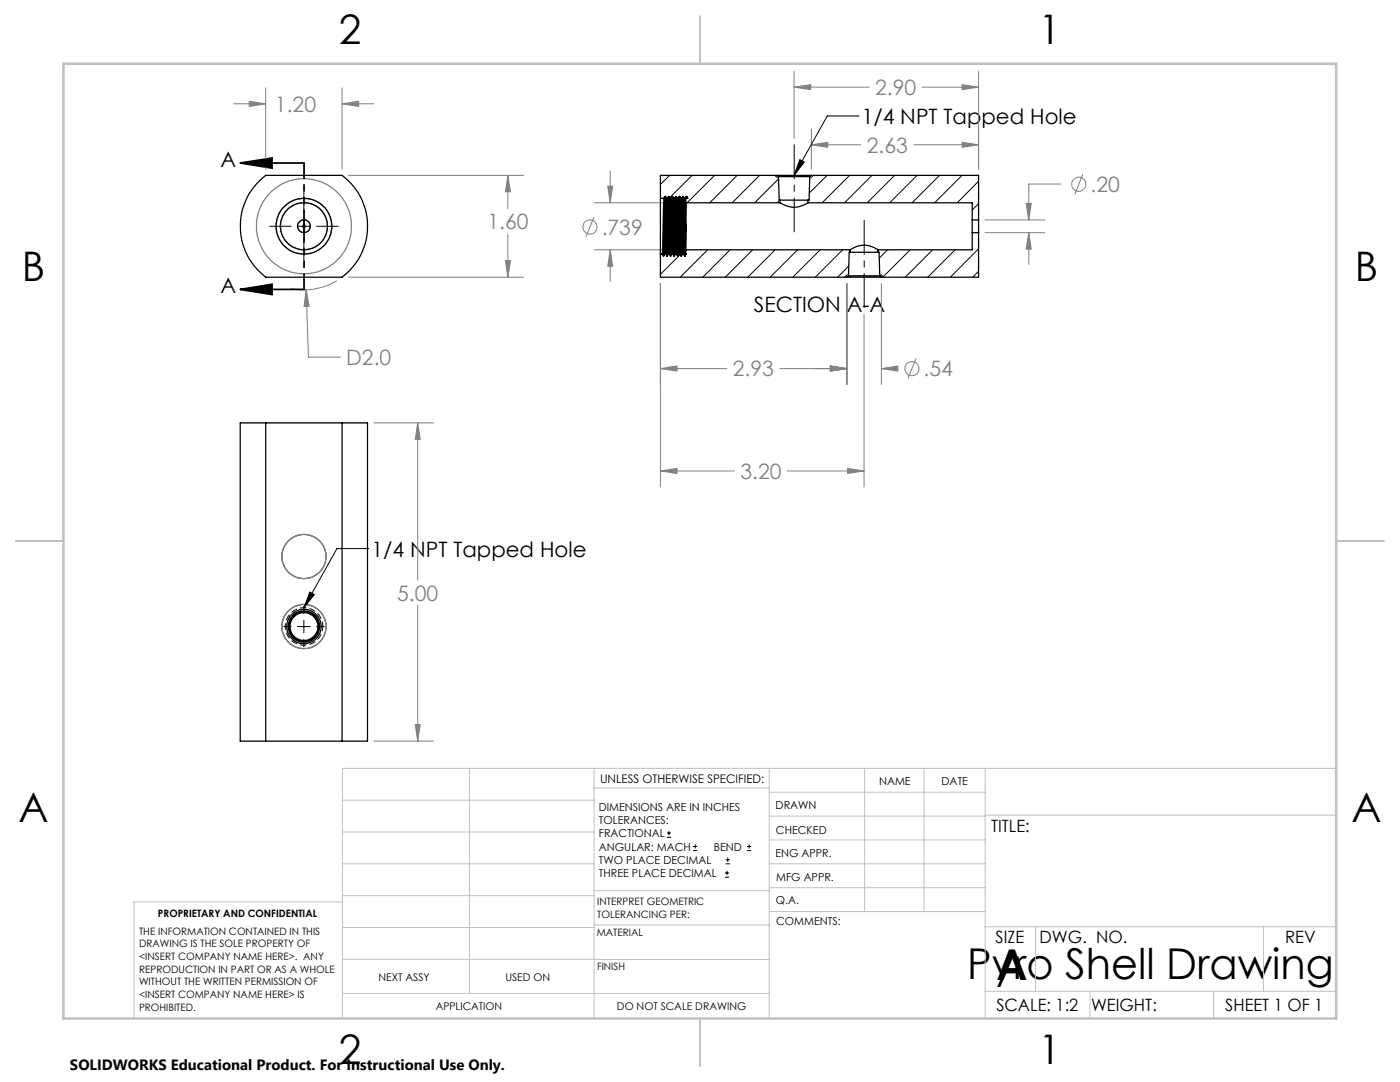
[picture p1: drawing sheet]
<svg xmlns="http://www.w3.org/2000/svg" width="279mm" height="216mm" viewBox="0 0 279 216" stroke-linecap="round" stroke-linejoin="round" font-family="sans-serif">
<g fill="none" stroke="#808080" stroke-width=".2">
<path d="M53 17.5v16.2M68.3 17.5v16.2M158.5 17.4l3.3-.5v1zM158.5 14.2v13.4M158.5 17.4h15M184 17.4h11.3M192 16.9l3.3 .5-3.3 .5zM195.3 14.2v19.5M46.7 20.7h6.3M49.7 20.2l3.3 .5-3.3 .5zM68.3 20.7h6.3M68.3 20.7l3.3-.5v1z"/>
<path d="M69.5 35h35M101.4 35l.5 3.3h-1zM101.4 35v6.6M121.3 37.1h1l-.5 3.4zM121.8 34.1v6.4M161.9 28.9l3.3-.5v1zM161.9 25.7v8M161.9 28.9h9.9M182.4 28.9h12.9M192 28.4l3.3 .5-3.3 .5zM211.7 36.7h-6.4v7.2M216.1 34.7l-1.6 4.1"/>
<path d="M60.1 45.2h1.1M60.3 44.8l.7 .7M60.6 44.6v1M61 44.8l-.7 .7M61.1 57.8l.5 13.5h6.3M61.1 57.8l.6 3.3h-1zM67.2 56a13.1 13.1 0 0 1-9.2 1.6M69.5 55.3h35M100.9 52h1l-.5 3.3zM101.4 46.7v8.6M118.5 43.3l-1.6 4M118.6 40.5h17"/>
<path d="M118.6 49.8h17M121.8 49.8v6.4M121.8 49.8l.5 3.3h-1zM131.8 56.6v40.6M169 56.6v20.1M175.9 56.6v20.1M196.6 43.9h11.9M196.6 46.4h11.9M204.8 40.6h1l-.5 3.3zM205.3 46.4v6.4M205.3 46.4l.5 3.3h-1zM131.8 73.6l3.3-.6v1z"/>
<path d="M131.8 73.6h13.3M155.6 73.6h13.4M165.7 73l3.3 .6-3.3 .4zM172.4 62.7v34.5M175.9 73.6l3.3-.6v1zM175.9 73.6h2.5M182.8 71.5l-1.6 4.1M74.6 84.4h11.9M83.4 84.4v31.3M83.4 84.4l.5 3.3h-1zM131.8 94l3.3-.5v1zM131.8 94h14.8"/>
<path d="M157.1 94h15.3M169.2 93.5l3.2 .5-3.2 .5zM83.4 120.8v27.1M74.6 147.9h11.9M82.9 144.6h1l-.5 3.3z"/>
<circle cx="215.3" cy="36.7" r="1.42"/>
<circle cx="117.7" cy="45.3" r="1.41"/>
<circle cx="182" cy="73.6" r="1.41"/>
</g>
<g fill="none" stroke="#000" stroke-width=".2">
<path d="M60.6 38.3v4.3M159.6 31.9l.9 .4-2 2.7zM171.4 23.1h-6.3l-6.6 11.9M53.8 45.2h4.3M59.4 45.2h2.5M60.6 43.9v2.5M60.6 47.7v4.3M63.2 45.2h4.3M61.8 118.1l.9 .5-2.1 2.7zM73.6 109.5h-6.4l-6.6 11.8M56.6 125h1.5M59.4 125h2.5"/>
<path d="M60.6 121v1.5M60.6 123.8v2.5M60.6 127.6v1.5M63.2 125h1.5M133.1 167.1h.8M133.1 166.2h.8M133.5 165.8v.9M138.3 169.7h.8M138.3 168.9h.8M138.7 168.5v.8M144.7 175h.8M144.7 174.2h.8"/>
<path d="M144.8 172.4h.9M144.8 171.6h.9M145.1 173.8v.8M145.2 171.1v.9M149.1 169.7h.8M149.1 168.9h.8M149.5 168.5v.8"/>
</g>
<path d="M47.9 32.5l6.4-1v2zM47.9 32.5h12.7M47.9 57.7l6.4-1v2.1zM47.9 57.7h12.7" fill="none" stroke="#000" stroke-width=".35"/>
<g fill="none" stroke="#808080" stroke-width=".25">
<circle cx="60.6" cy="45.1" r="9.5"/>
<circle cx="60.7" cy="45.1" r="5.5"/>
<circle cx="60.7" cy="45.1" r="4.7"/>
<circle cx="60.7" cy="45.1" r="1.27"/>
<circle cx="60.7" cy="111" r="4.4"/>
<circle cx="60.7" cy="125" r="4.4"/>
</g>
<path d="M64.4 125a3.7 3.7 0 0 1-5.5 3.3 3.7 3.7 0 0 1-.3-6.4 3.7 3.7 0 0 1 5.8 2.8v.3" fill="none" stroke="#000" stroke-width=".2" stroke-dasharray="1.3 .6" stroke-dashoffset=".3" stroke-linecap="butt"/>
<path d="M158.5 28.9v17.4M172.5 44v17.4" fill="none" stroke="#000" stroke-width=".2" stroke-dasharray="15.2 1.3 1.3 1.3" stroke-dashoffset="8.5"/>
<path d="M60.7 32.5v25.2" fill="none" stroke="#000" stroke-width=".35" stroke-dasharray="6.3 1.3 1.3 1.3 1.3 1.3" stroke-dashoffset="3.3"/>
<g fill="none" stroke="#c0c0c0" stroke-width=".2">
<path d="M68.3 159.7h50.3M93.7 153.3v44.9M118.6 153.3v49.9M118.6 157.2h34.9M153.5 153.3v49.9M153.5 158.1h43.1M172.5 153.3v28.6M184.4 153.3v28.6M196.6 153.3v49.9M266.7 153.3h-198.4v49.9M68.3 178.7h50.3M68.3 172.4h50.3"/>
<path d="M68.3 166h50.3M68.3 180h-41.6v23.2M118.6 177.7h35M153.5 167.6h43.1M153.5 162.8h43.1M153.5 172.4h43.1M153.5 177.1h43.1M196.6 162.7h70.1M68.3 198.2h85.2M68.3 191.4l85.2 .1M68.3 185.1h50.3M118.6 184.6h35"/>
<path d="M153.6 181.9h43M196.6 197.8h70.1M196.6 184.9h70.1M206.7 184.9v12.9M217.5 197.8v5.4M242.2 197.8v5.4M252.2 184.9v12.9"/>
</g>
<path d="M139.7 3.2v9.5M3.1 107.9h9.6M266.7 107.9h9.5M139.7 203.2v9.6" fill="none" stroke="#c0c0c0" stroke-width=".25"/>
<path d="M12.7 12.7h254v190.5h-254z" fill="none" stroke="#c0c0c0" stroke-width=".5"/>
<path d="M154.6 35l.8 .6M162.4 35l-.8 .6M168.6 55.3l.8-.7M176.4 55.3l-.8-.7" fill="none" stroke="#000" stroke-width=".2" stroke-dasharray="1.3 .6" stroke-dashoffset=".5"/>
<path d="M47.9 32.5l6.4-1v2zM47.9 57.7l6.4-1v2.1z" fill="#000"/>
<path d="M82.9 144.6h1l-.5 3.3zM83.4 84.4l.5 3.3h-1zM101.4 35l.5 3.3h-1zM100.9 52h1l-.5 3.3zM61.1 57.8l-.4 3.3h1zM68.3 20.7l3.3-.5v1zM49.7 20.2l3.3 .5-3.3 .5zM121.3 37.1h1l-.5 3.4zM121.8 49.8l.5 3.3h-1zM204.8 40.6h1l-.5 3.3zM205.3 46.4l.5 3.3h-1zM131.8 73.6l3.3-.6v1zM165.7 73l3.3 .6-3.3 .4zM165.7 73l3.3 .6-3.3 .4zM175.9 73.6l3.3-.6v1zM192 28.4l3.3 .5-3.3 .5zM161.9 28.9l3.3-.5v1zM131.8 94l3.3-.5v1zM169.2 93.5l3.2 .5-3.2 .5zM158.5 17.4l3.3-.5v1zM192 16.9l3.3 .5-3.3 .5z" fill="#808080"/>
<path d="M159.6 31.9l.9 .4-2 2.7zM61.8 118.1l.9 .5-2.1 2.7z" fill="#000"/>
<g fill="none" stroke="#000" stroke-width=".25">
<path d="M51.3 36.6l1.7-1.6h15.3a12.7 12.7 0 0 1 0 20.3h-15.3a12.7 12.7 0 0 1-1.7-18.7zM131.8 39.6v11.1M131.8 39.6h.7M132.5 39.6l-.3 11.1M132.8 39.2l-.3 .4M132.8 39.2l-.4 11.9M132.8 39.2h.1M132.8 39.2l.2 .4M132.8 39.2l-.3 11.7M133 39.6l-.3 11.1M133 39.6h.2M133.2 39.6l-.3 11.1"/>
<path d="M133.5 39.2l-.3 .4M133.5 39.2l-.4 11.9M133.5 39.2h.1M133.5 39.2l.2 .4M133.5 39.2l-.3 11.7M133.7 39.6l-.3 11.1M133.7 39.6h.2M133.9 39.6l-.3 11.1M134.2 39.2l-.3 .4M134.2 39.2l-.4 11.9M134.2 39.2h.1M134.2 39.2l.2 .4"/>
<path d="M134.2 39.2l-.3 11.7M134.4 39.6l-.3 11.1M134.4 39.6h.2M134.6 39.6l-.3 11.1M134.9 39.2l-.3 .4M134.9 39.2l-.4 11.9M134.9 39.2h.1M134.9 39.2l.2 .4M134.9 39.2l-.3 11.7M135.1 39.6l-.3 11.1M135.1 39.6h.2M135.3 39.6l-.3 11.1"/>
<path d="M135.6 39.2l-.3 .4M135.6 39.2l-.4 11.9M135.6 39.2h.1M135.6 39.2l.3 .4M135.6 39.2l-.3 11.7M135.9 39.6l-.4 11.1M135.9 39.6h.1M136 39.6l-.3 11.1M136.3 39.2l-.3 .4M136.3 39.2l-.4 11.9M136.3 39.2h.1M136.3 39.2l.3 .4"/>
<path d="M136.3 39.2l-.3 11.7M136.6 39.6l-.4 11.1M136.6 39.6h.1M136.7 39.6l-.3 11.1M137 39.2l-.3 .4M137 39.2l-.1 .4M137 39.2h.1M137.1 39.2l.2 .4h-.4v.9M137.1 39.2l-.1 .4M155 35h6.9M155 35h-23.2v4.6M155 35l.4 .2"/>
<path d="M155.4 35.2h6.2M155.4 35.2l.1 4.7h.2M155.7 39.9h5.6M155.7 39.9v.6M161.3 39.9v.6M161.6 35.2l-.1 4.7h-.2M161.9 35h33.4v8.9M161.9 35l-.3 .2M131.8 50.7v4.6h37.2M131.8 50.7h.4M132.2 50.7l.2 .4M132.7 50.7l-.3 .4"/>
<path d="M132.7 50.7h.2M132.9 50.7l.2 .4M133.4 50.7l-.3 .4M133.4 50.7h.2M133.6 50.7l.2 .4M134.1 50.7l-.3 .4M134.1 50.7h.2M134.3 50.7l.2 .4M134.8 50.7l-.3 .4M134.8 50.7h.2M135 50.7l.2 .4M135.5 50.7l-.3 .4"/>
<path d="M135.5 50.7h.2M135.7 50.7l.2 .4M136.2 50.7l-.3 .4M136.2 50.7h.2M136.4 50.7l.2 .4M136.6 51.1h.1M136.9 40.6l-.3 10.5M136.9 40.5v9.3M136.9 49.8v.9l-.2 .4M136.9 44.7l-.2 6.4M136.9 40.5h18.8M136.9 49.8h32.8"/>
<path d="M155.7 40.5a4.8 4.8 0 0 0 5.6 0M161.3 40.5h32.7v3.4M169 55.3h6.9M169.3 55h6.3M169.3 55l-.3 .3M169.7 49.8a4.6 4.6 0 0 1 5.5 0M169.7 50.3h5.5M169.7 49.8v.5M169.7 50.3h-.2l-.2 4.7M175.2 49.8v.5M175.2 50.3h.2l.2 4.7M175.6 55l.3 .3"/>
<path d="M194 43.9v2.5M194 46.4v3.4h-18.8M194 43.9h1.3M194 46.4h1.3M195.3 43.9v2.5M195.3 46.4v8.9h-19.4M53 84.4h-5.1v63.5h5.1M53 84.4v63.5M53 84.4h15.3M68.3 84.4h5v63.5h-5M68.3 84.4v63.5M53 147.9h15.3"/>
<circle cx="60.7" cy="45.1" r="1.28"/>
<circle cx="60.7" cy="45.1" r="4.7"/>
<circle cx="60.7" cy="45.1" r="5.6"/>
<circle cx="60.6" cy="125" r="2.78"/>
<circle cx="60.7" cy="125" r="3.1"/>
<circle cx="60.7" cy="125" r="2.98"/>
<circle cx="60.7" cy="125" r="3.4"/>
</g>
<g fill="none" stroke="#000" stroke-width=".2">
<path d="M133.6 35l-1.8 1.8M138.1 35l-4.4 4.4M142.6 35l-5.5 5.5M147.1 35l-5.5 5.5M151.6 35l-5.5 5.5M155.4 35.7l-4.8 4.8M155.6 39.9l-.5 .6M165.1 35l-3.6 3.5M169.5 35l-5.4 5.5M174 35l-5.4 5.5M178.5 35l-5.4 5.5M183 35l-5.4 5.5"/>
<path d="M187.5 35l-5.5 5.5M192 35l-5.5 5.5M195.3 36.2l-4.3 4.3M135.7 50.8l-3.9 4M141.2 49.8l-5.5 5.5M145.7 49.8l-5.4 5.5M150.2 49.8l-5.5 5.5M154.7 49.8l-5.5 5.5M159.2 49.8l-5.5 5.5M163.7 49.8l-5.5 5.5M168.2 49.8l-5.5 5.5M169.4 53.1l-2.2 2.2"/>
<path d="M177.1 49.8l-1.6 1.7M181.6 49.8l-5.4 5.5M186.1 49.8l-5.4 5.5M190.6 49.8l-5.5 5.5M195.3 40.6l-1.3 1.3M195.3 49.6l-5.6 5.7M195.3 54.1l-1.2 1.2"/>
</g>
<g font-size="8.5">
<text x="193" y="195.4">Pyro Shell Drawing</text>
<text x="198.9" y="195.5">A</text>
</g>
<g font-size="8.1">
<text x="67.6" y="8.9">2</text>
<text x="207.3" y="8.9">1</text>
<text x="4.4" y="56.2">B</text>
<text x="270.4" y="56.2">B</text>
<text x="3.7" y="164.1">A</text>
<text x="269.7" y="164.1">A</text>
<text x="67.6" y="212.4">2</text>
<text x="207.3" y="212.4">1</text>
</g>
<g font-size="4.2" fill="#808080">
<text x="54.9" y="22.3">1.20</text>
<text x="174.7" y="19">2.90</text>
<text x="173" y="30.5">2.63</text>
<text x="217.6" y="38.3">.20</text>
<text x="97.3" y="45.7">1.60</text>
<text x="120.1" y="46.8">.739</text>
<text x="69.1" y="72.8">D2.0</text>
<text x="146.3" y="75.1">2.93</text>
<text x="184.3" y="75.1">.54</text>
<text x="147.8" y="95.6">3.20</text>
<text x="79.3" y="119.8">5.00</text>
</g>
<g font-size="4.2">
<text x="172" y="24.8">1/4 NPT Tapped Hole</text>
<text x="44" y="33.3">A</text>
<text x="44" y="58.5">A</text>
<text x="150.4" y="62.2">SECTION A-A</text>
<text x="74.1" y="111">1/4 NPT Tapped Hole</text>
</g>
<g font-size="3.4">
<text x="197.8" y="166">TITLE:</text>
<text x="198.7" y="188.1">SIZE</text>
<text x="207.5" y="188.1">DWG. NO.</text>
<text x="256.5" y="188.2">REV</text>
<text x="198.8" y="201.7">SCALE: 1:2</text>
<text x="217.7" y="201.8">WEIGHT:</text>
<text x="244.5" y="201.7">SHEET 1 OF 1</text>
</g>
<text font-size="3" x="14" y="213.5">SOLIDWORKS Educational Product. For Instructional Use Only.</text>
<text font-size="2.4" x="119.8" y="156.2">UNLESS OTHERWISE SPECIFIED:</text>
<g font-size="2.2">
<text x="119.5" y="161.8">DIMENSIONS ARE IN INCHES</text>
<text x="154.8" y="161.4">DRAWN</text>
<text x="175.4" y="156.6">NAME</text>
<text x="187.9" y="156.7">DATE</text>
<text x="119.5" y="164.4">TOLERANCES:</text>
<text x="119.5" y="167.1">FRACTIONAL</text>
<text x="154.9" y="166.3">CHECKED</text>
<text x="119.5" y="169.7">ANGULAR: MACH</text>
<text x="119.5" y="172.4">TWO PLACE DECIMAL</text>
<text x="142.5" y="169.7">BEND</text>
<text x="154.8" y="171">ENG APPR.</text>
<text x="119.5" y="175">THREE PLACE DECIMAL</text>
<text x="154.9" y="175.7">MFG APPR.</text>
<text x="154.9" y="180.4">Q.A.</text>
<text x="154.9" y="184.6">COMMENTS:</text>
</g>
<g font-size="2.1">
<text x="75.5" y="195.7">NEXT ASSY</text>
<text x="100.9" y="195.7">USED ON</text>
<text x="86.9" y="201.5">APPLICATION</text>
<text x="123.1" y="201.6">DO NOT SCALE DRAWING</text>
</g>
<g font-size="2">
<text x="31.5" y="182.9">PROPRIETARY AND CONFIDENTIAL</text>
<text x="119.2" y="180.6">INTERPRET GEOMETRIC</text>
<text x="119.2" y="183.1">TOLERANCING PER:</text>
<text x="27.8" y="186.5">THE INFORMATION CONTAINED IN THIS</text>
<text x="27.8" y="189">DRAWING IS THE SOLE PROPERTY OF</text>
<text x="27.8" y="191.6">&lt;INSERT COMPANY NAME HERE&gt;. ANY</text>
<text x="119.1" y="186.7">MATERIAL</text>
<text x="27.8" y="194.1">REPRODUCTION IN PART OR AS A WHOLE</text>
<text x="27.8" y="196.6">WITHOUT THE WRITTEN PERMISSION OF</text>
<text x="119.1" y="193.5">FINISH</text>
<text x="27.8" y="199.1">&lt;INSERT COMPANY NAME HERE&gt; IS</text>
<text x="27.8" y="201.7">PROHIBITED.</text>
</g>
</svg>
